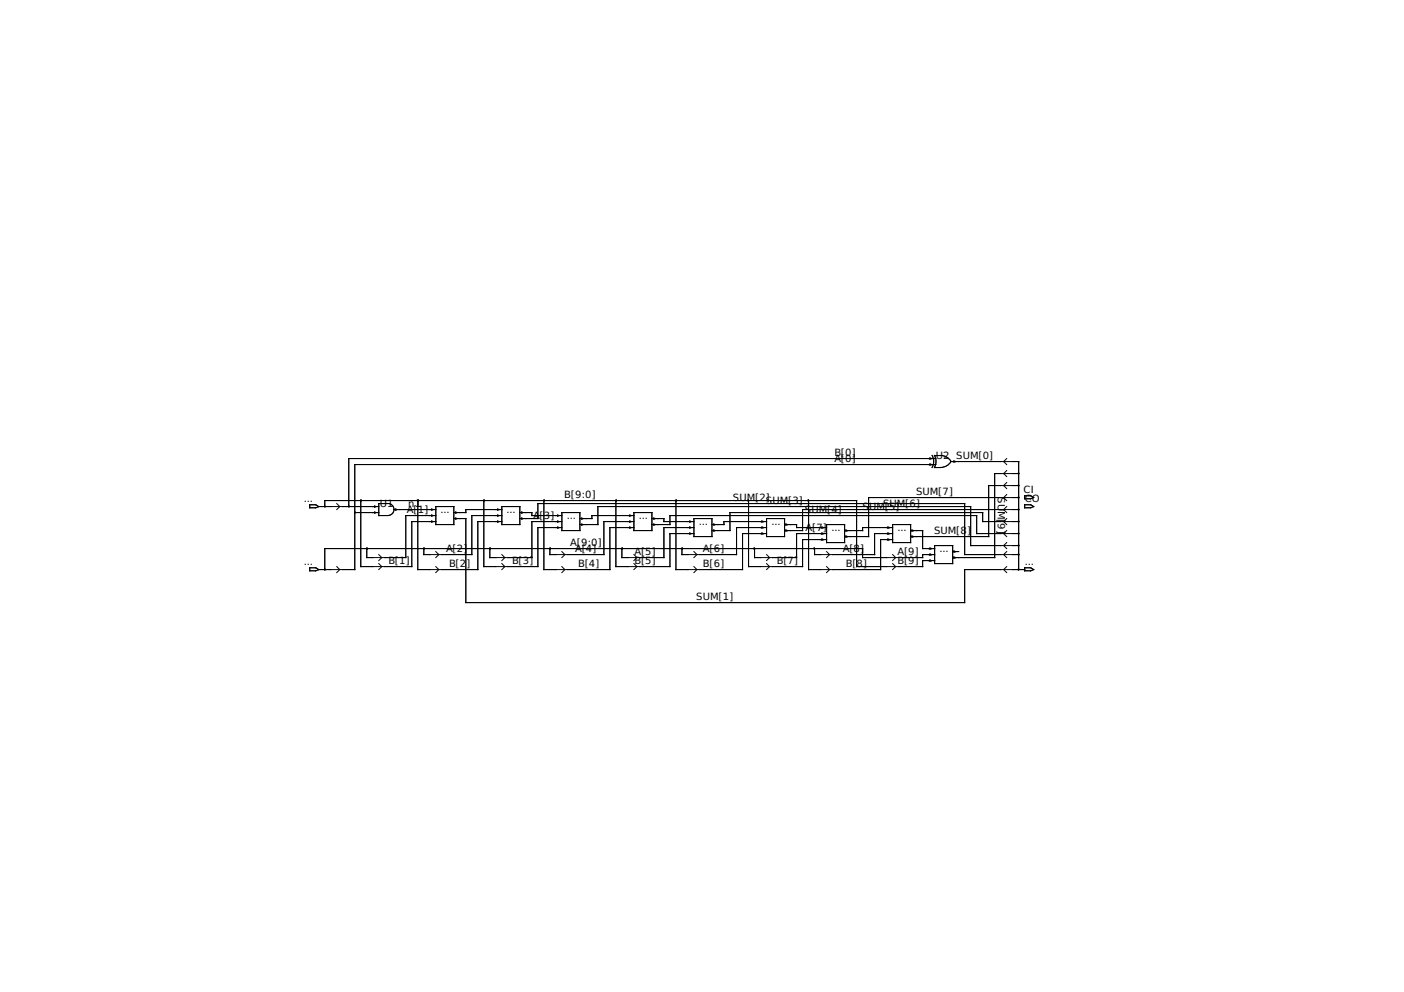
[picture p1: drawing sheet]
<svg xmlns="http://www.w3.org/2000/svg" width="297mm" height="210mm" viewBox="0 0 297 210" stroke-linecap="round" stroke-linejoin="round" font-family="sans-serif">
<g fill="none" stroke="#000" stroke-width=".21">
<path d="M196.7 98.2l.4 .1-.4 .1M196.7 96.9l.4 .1-.4 .2M197.2 96.4a2.54 2.54 0 0 1 0 2.5M197.7 96.4a2.54 2.54 0 0 1 0 2.5M197.7 96.4h1.3M197.7 98.9h1.3M198 97h-124.2v10.2M198 98.3h-122.9v22.2h-7.7M199 96.4l1.3 .3 .9 .9-.9 1-1.3 .3M201.2 97.7h14.3v22.8M201.8 97.5l.4 .2-.4 .1M213 97l-.7 .7 .7 .6"/>
<path d="M213 99.6l-.7 .6 .7 .6M65.5 106.8h1.3l.6 .4-.6 .2h-1.3zM67.4 107.2h12.7M68.7 107.2v-1.3h112.5v14h14v-1.3h2.5M71.2 119.9l.7 .6-.7 .7M71.2 106.6l.7 .6-.7 .6M75.1 108.5h5M76.3 105.9v14h10.8v-9.5h5.1M79.2 108.3l.3 .2-.3 .1M79.2 107.1l.3 .1-.3 .1M80.1 117.3l.7 .7-.7 .6M80.1 119.3l.7 .6-.7 .6"/>
<path d="M82 106.6h-1.9v2.5h1.9M82.1 106.5a1.27 1.27 0 0 1 1.3 1.3 1.27 1.27 0 0 1-1.3 1.3M83.3 107.8h8.9M83.7 107.7l.2 .1-.2 .2M88.4 105.9v14.6h12.7v-10.1h5.1M91.3 107.7l.3 .1-.3 .2M91.3 109l.3 .1-.3 .1M91.3 110.2l.3 .2-.3 .1M92.2 107.2h3.8v3.8h-3.8zM92.2 109.1h-6.3v8.9h-8.3v-1.9M92.2 116.7l.6 .6-.6 .7M92.2 119.9l.6 .6-.6 .7"/>
<path d="M96 109.7h2.6v17.8h105.5v-7h12.7M96.4 108.3l.2 .2-.2 .1M96.4 109.6l.2 .1-.2 .2M102.4 105.9v14h11.4v-8.3h5.1M105.3 107.7l.2 .1-.2 .2M105.3 109l.2 .1-.2 .1M105.3 110.2l.2 .2-.2 .1M106.2 107.2h3.8v3.8h-3.8zM106.2 107.8h-7.6v.7h-2.6M106.2 109.1h-6.4v8.2h-10.1v-1.2M106.2 117.3l.6 .7-.6 .6M106.2 119.3l.6 .6-.6 .6"/>
<path d="M110 108.5h2.5v.6h6.4M110 109.7h3.8v-3.1h90.3v10.7h11.4M110.4 108.3l.2 .2-.2 .1M110.4 109.6l.2 .1-.2 .2M115.1 105.9v14.6h13.9v-8.9h5.1M118 109l.2 .1-.2 .1M118 110.2l.2 .2-.2 .1M118 111.5l.2 .1-.2 .2M118.9 108.5h3.8v3.8h-3.8zM118.9 110.4h-6.4v7.6h-8.9v-1.9M118.9 116.7l.6 .6-.6 .7M118.9 119.9l.6 .6-.6 .7"/>
<path d="M122.7 111h3.8v-3.8h78.9v8.2h10.1M123.1 109.6l.2 .1-.2 .2M123.1 110.9l.2 .1-.2 .1M130.3 105.9v14h11.4v-7h5.1M133.2 109l.3 .1-.3 .1M133.2 110.2l.3 .2-.3 .1M133.2 111.5l.3 .1-.3 .2M134.1 108.5h3.8v3.8h-3.8zM134.1 109.1h-8.9v.6h-2.5M134.1 110.4h-6.3v6.9h-11.5v-1.2M134.1 117.3l.6 .7-.6 .6M134.1 119.3l.6 .6-.6 .6"/>
<path d="M137.9 111h3.8v-1.9h64.9v3.8h8.9M137.9 109.7h2.6v.7h6.3M138.3 109.6l.3 .1-.3 .2M138.3 110.9l.3 .1-.3 .1M143 105.9v14.6h14.1v-7.6h5.1M145.9 110.2l.3 .2-.3 .1M145.9 111.5l.3 .1-.3 .2M145.9 112.8l.3 .1-.3 .1M146.8 109.7h3.8v3.8h-3.8zM146.8 111.6h-6.3v6.4h-8.9v-1.9M146.8 116.7l.6 .6-.6 .7M146.8 119.9l.6 .6-.6 .7"/>
<path d="M151 110.9l.3 .1-.3 .1M151 112.1l.3 .2-.3 .1M158.4 105.9v14h11.4v-5.7h5.1M161.2 110.2l.3 .2-.3 .1M161.2 111.5l.3 .1-.3 .2M161.2 112.8l.3 .1-.3 .1M162.2 110.4h-9v.6h-2.6M162.2 109.7h3.8v3.8h-3.8zM162.2 111.6h-6.4v5.7h-11.5v-1.2M162.2 117.3l.6 .7-.6 .6M162.2 119.3l.6 .6-.6 .6M166 111h2.5v.6h6.4"/>
<path d="M166.2 110.9l.4 .1-.4 .1M166.2 112.1l.4 .2-.4 .1M171.1 105.9v14.6h15.2v-6.3h2.5M173.9 111.5l.3 .1-.3 .2M173.9 112.8l.3 .1-.3 .1M173.9 114l.3 .2-.3 .1M174.9 111h3.8v3.8h-3.8zM174.9 112.9h-6.4v5.1h-8.9v-1.9M174.9 116.7l.6 .6-.6 .7M174.9 119.9l.6 .6-.6 .7M178.9 112.1l.4 .2-.4 .1M178.9 113.4l.4 .1-.4 .2"/>
<path d="M187.8 111.5l.4 .1-.4 .2M187.8 112.8l.4 .1-.4 .1M187.8 114l.4 .2-.4 .1M188.8 111h3.9v3.8h-3.9zM188.8 111.6h-6.3v.7h-3.8M188.8 112.9h-3.8v4.4h-12.7v-1.2M188.8 117.3l.7 .7-.7 .6M188.8 119.3l.7 .6-.7 .6M192.7 112.3h2.5v3.8h2.5M192.9 112.1l.4 .2-.4 .1M192.9 113.4l.4 .1-.4 .2M196.7 116l.4 .1-.4 .1"/>
<path d="M196.7 117.2l.4 .1-.4 .2M196.7 118.5l.4 .1-.4 .1M197.7 115.4h3.8v3.9h-3.8zM197.7 117.3h-2.5v.7h-12.7v-1.9h-113.8v4.4M201.5 116.7h1.3M201.8 116.6l.4 .1-.4 .1M201.8 117.9l.4 .1-.4 .1M213 119.9l-.7 .6 .7 .7M213 116.7l-.7 .6 .7 .7M213 114.8l-.7 .6 .7 .7M213 112.3l-.7 .6 .7 .6M213 109.7l-.7 .7 .7 .6"/>
<path d="M213 107.2l-.7 .6 .7 .7M213 104.6l-.7 .7 .7 .6M213 102.1l-.7 .6 .7 .7M215.5 110.4h-7.6v-1.9h-53.5v3.8h-3.8M215.5 107.8h-45.7v4.5h-3.8M215.5 105.3h-31.7v8.2h-5.1M215.5 102.7h-6.3v10.8h-16.5M215.5 100.2h-5.1v17.8h-8.9M216.8 104.9h1.3l.6 .4-.6 .2h-1.3zM216.8 106.8h1.3l.6 .4-.6 .2h-1.3zM65.5 120.1h1.3l.6 .4-.6 .3h-1.3zM216.8 120.1h1.3l.6 .4-.6 .3h-1.3z"/>
<circle cx="68.7" cy="107.2" r=".09"/>
<circle cx="73.8" cy="107.2" r=".09"/>
<circle cx="75.1" cy="108.4" r=".09"/>
<circle cx="76.4" cy="105.9" r=".09"/>
<circle cx="77.6" cy="116.1" r=".09"/>
<circle cx="88.4" cy="105.9" r=".09"/>
<circle cx="89.7" cy="116.1" r=".09"/>
<circle cx="102.4" cy="105.9" r=".09"/>
<circle cx="103.7" cy="116.1" r=".09"/>
<circle cx="115.1" cy="105.9" r=".09"/>
<circle cx="116.4" cy="116.1" r=".09"/>
<circle cx="130.4" cy="105.9" r=".09"/>
<circle cx="131.6" cy="116.1" r=".09"/>
<circle cx="143.1" cy="105.9" r=".09"/>
<circle cx="144.3" cy="116.1" r=".09"/>
<circle cx="158.3" cy="105.9" r=".09"/>
<circle cx="159.6" cy="116.1" r=".09"/>
<circle cx="171" cy="105.9" r=".09"/>
<circle cx="172.3" cy="116.1" r=".09"/>
<circle cx="215.5" cy="102.7" r=".09"/>
<circle cx="215.5" cy="100.2" r=".09"/>
<circle cx="215.5" cy="105.3" r=".09"/>
<circle cx="215.5" cy="115.4" r=".09"/>
<circle cx="215.5" cy="110.3" r=".09"/>
<circle cx="215.5" cy="117.3" r=".09"/>
<circle cx="215.5" cy="112.9" r=".09"/>
<circle cx="215.5" cy="107.8" r=".09"/>
<circle cx="68.7" cy="120.5" r=".09"/>
<circle cx="215.5" cy="120.5" r=".09"/>
</g>
<g fill="#000" stroke="#000" stroke-width=".21">
<circle cx="73.8" cy="107.2" r=".09"/>
<circle cx="75.1" cy="108.4" r=".09"/>
</g>
<g font-size="2.1">
<text x="176.5" y="97.8">A[0]</text>
<text x="176.5" y="96.5">B[0]</text>
<text x="198" y="97.2">U2 SUM[0]</text>
<text x="64.3" y="106.2">...</text>
<text x="80.4" y="107.3">U1</text>
<text x="86.4" y="107.3">n1</text>
<text x="119.4" y="105.4">B[9:0]</text>
<text x="155.1" y="106">SUM[2]</text>
<text x="162.1" y="106.7">SUM[3]</text>
<text x="182.5" y="108">S</text>
<text x="183.9" y="108">UM[5]</text>
<text x="186.8" y="107.3">SUM[6]</text>
<text x="193.8" y="104.8">SUM[7]</text>
<text x="211.1" y="105.2" transform="rotate(90 211.1 105.2)">SU</text>
<text x="216.5" y="104.3">CI</text>
<text x="216.8" y="106.2">CO</text>
<text x="86.1" y="108.6">A[</text>
<text x="88.4" y="108.6">1]</text>
<text x="93.2" y="108.6">...</text>
<text x="107.2" y="108.6">...</text>
<text x="112.8" y="109.9">A[3]</text>
<text x="119.9" y="109.9">...</text>
<text x="135.1" y="109.9">...</text>
<text x="147.8" y="111.1">...</text>
<text x="163.2" y="111.1">...</text>
<text x="170.3" y="108.6">S</text>
<text x="170.4" y="112.4">A[7]</text>
<text x="171.7" y="108.6">UM[4]</text>
<text x="175.9" y="112.4">...</text>
<text x="189.9" y="112.4">...</text>
<text x="197.6" y="113">SUM[8</text>
<text x="204.6" y="113">]</text>
<text x="211.1" y="108.1" transform="rotate(90 211.1 108.1)">M[</text>
<text x="211.1" y="110.7" transform="rotate(90 211.1 110.7)">9]</text>
<text x="64.3" y="119.5">...</text>
<text x="82.2" y="119.4">B[1]</text>
<text x="94.4" y="116.8">A[2]</text>
<text x="108.3" y="119.4">B[3]</text>
<text x="120.6" y="115.6">A[9:0]</text>
<text x="121.7" y="116.8">A[4]</text>
<text x="134.2" y="117.5">A[5]</text>
<text x="134.2" y="119.4">B[5]</text>
<text x="148.7" y="116.8">A[6]</text>
<text x="164.3" y="119.4">B[7]</text>
<text x="178.3" y="116.8">A[8]</text>
<text x="189.9" y="117.5">A[9]</text>
<text x="189.9" y="119.4">B[9]</text>
<text x="198.8" y="116.8">...</text>
<text x="216.8" y="119.5">...</text>
<text x="95" y="120">B[2</text>
<text x="98.7" y="120">]</text>
<text x="122.3" y="120">B[4]</text>
<text x="148.7" y="120">B[6]</text>
<text x="178.9" y="120">B[8]</text>
<text x="147.3" y="127">SUM[1]</text>
</g>
</svg>
